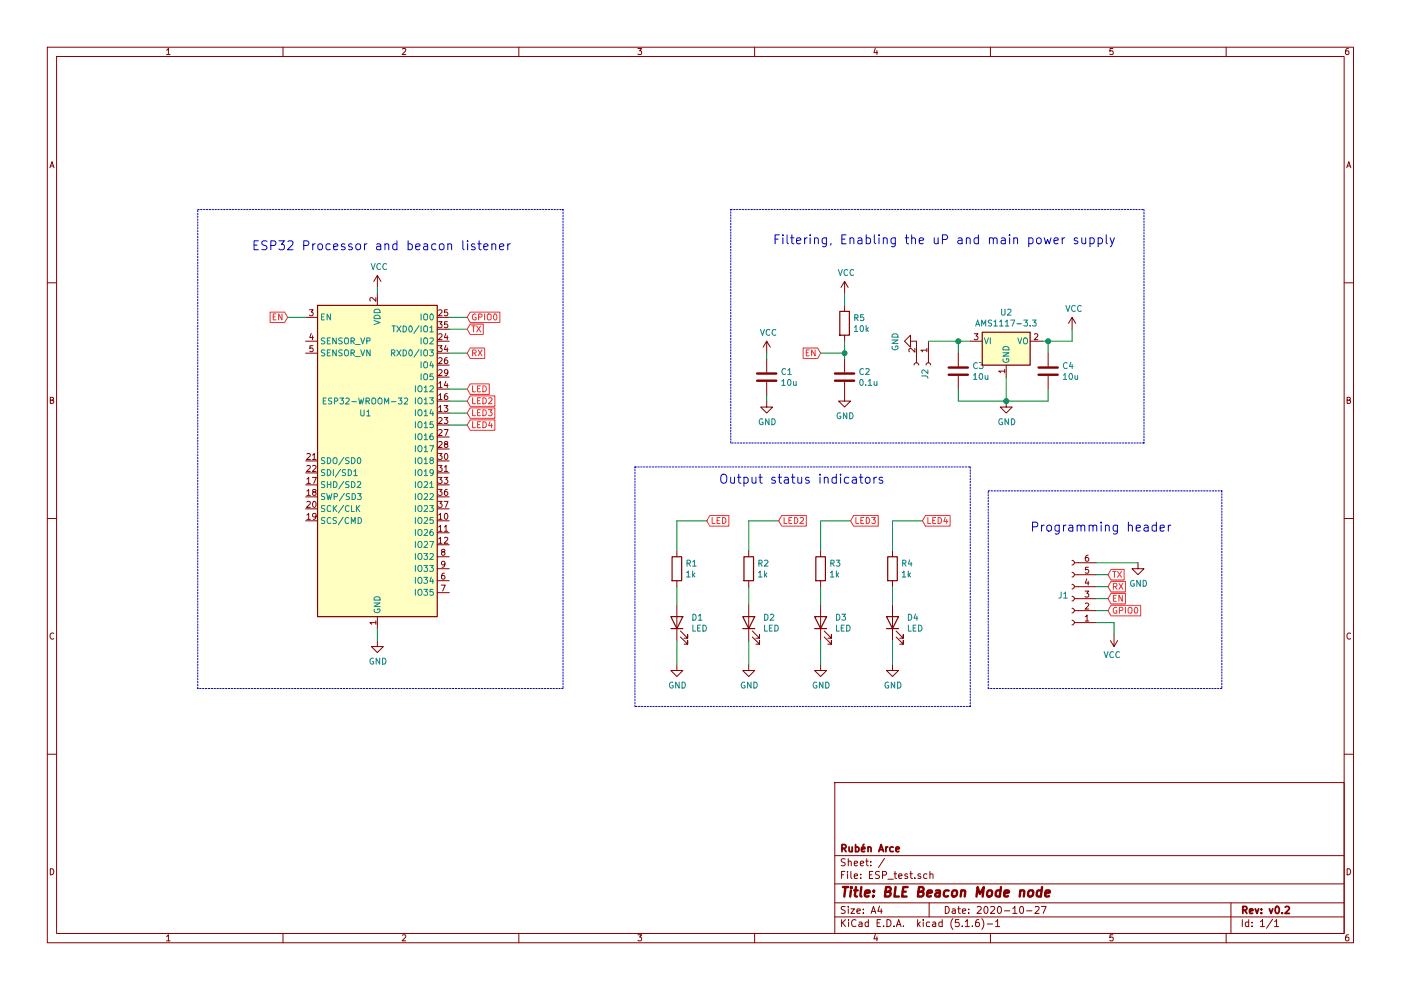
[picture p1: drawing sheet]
EESchema Schematic File Version 4
EELAYER 30 0
EELAYER END
$Descr A4 11693 8268
encoding utf-8
Sheet 1 1
Title "BLE Beacon Mode node "
Date "2020-10-27"
Rev "v0.2"
Comp "Rubén Arce"
Comment1 ""
Comment2 ""
Comment3 ""
Comment4 ""
$EndDescr
$Comp
L RF_Module:ESP32-WROOM-32 U1
U 1 1
P 3150 3850
F 0 "U1" H 3050 4250 50  0000 C CNN
F 1 "ESP32-WROOM-32" H 3050 4350 50  0000 C CNN
F 2 "RF_Module:ESP32-WROOM-32" H 3150 2350 50  0001 C CNN
F 3 "https://www.espressif.com/sites/default/files/documentation/esp32-wroom-32_datasheet_en.pdf" H 2850 3900 50  0001 C CNN
	1    3150 3850
	1    0    0    -1  
$EndComp
$Comp
L Connector:Conn_01x06_Female J1
U 1 1
P 8950 5000
F 0 "J1" H 8978 4976 50  0000 L CNN
F 1 "Conn_01x06_Female" H 8978 4885 50  0001 L CNN
F 2 "Connector_PinHeader_2.54mm:PinHeader_1x06_P2.54mm_Vertical" H 8950 5000 50  0001 C CNN
F 3 "~" H 8950 5000 50  0001 C CNN
	1    8950 5000
	-1   0    0    1   
$EndComp
Text GLabel 3900 2950 2    50   Input ~ 0
RX
Text GLabel 3900 2650 2    50   Input ~ 0
GPIO0
Text GLabel 3900 2750 2    50   Input ~ 0
TX
Wire Wire Line
	3900 2950 3750 2950
Wire Wire Line
	3750 2750 3900 2750
Wire Wire Line
	3900 2650 3750 2650
Text GLabel 9250 4900 2    50   Input ~ 0
RX
Text GLabel 9250 4800 2    50   Input ~ 0
TX
Text GLabel 9250 5100 2    50   Input ~ 0
GPIO0
Wire Wire Line
	9250 4800 9150 4800
Wire Wire Line
	9250 4900 9150 4900
$Comp
L power:VCC #PWR0101
U 1 1
P 3150 2400
F 0 "#PWR0101" H 3150 2250 50  0001 C CNN
F 1 "VCC" H 3165 2573 50  0000 C CNN
F 2 "" H 3150 2400 50  0001 C CNN
F 3 "" H 3150 2400 50  0001 C CNN
	1    3150 2400
	1    0    0    -1  
$EndComp
Wire Wire Line
	3150 2450 3150 2400
$Comp
L power:GND #PWR0102
U 1 1
P 3150 5350
F 0 "#PWR0102" H 3150 5100 50  0001 C CNN
F 1 "GND" H 3155 5177 50  0000 C CNN
F 2 "" H 3150 5350 50  0001 C CNN
F 3 "" H 3150 5350 50  0001 C CNN
	1    3150 5350
	1    0    0    -1  
$EndComp
Wire Wire Line
	3150 5350 3150 5250
Wire Wire Line
	9150 5000 9250 5000
Wire Wire Line
	9250 5100 9150 5100
$Comp
L power:VCC #PWR0103
U 1 1
P 9300 5300
F 0 "#PWR0103" H 9300 5150 50  0001 C CNN
F 1 "VCC" H 9315 5473 50  0000 C CNN
F 2 "" H 9300 5300 50  0001 C CNN
F 3 "" H 9300 5300 50  0001 C CNN
	1    9300 5300
	-1   0    0    1   
$EndComp
$Comp
L power:GND #PWR0104
U 1 1
P 9500 4700
F 0 "#PWR0104" H 9500 4450 50  0001 C CNN
F 1 "GND" H 9505 4527 50  0000 C CNN
F 2 "" H 9500 4700 50  0001 C CNN
F 3 "" H 9500 4700 50  0001 C CNN
	1    9500 4700
	1    0    0    -1  
$EndComp
Wire Wire Line
	9150 4700 9500 4700
$Comp
L Device:R R1
U 1 1
P 5650 4750
F 0 "R1" H 5720 4796 50  0000 L CNN
F 1 "1k" H 5720 4705 50  0000 L CNN
F 2 "Resistor_SMD:R_0805_2012Metric_Pad1.15x1.40mm_HandSolder" V 5580 4750 50  0001 C CNN
F 3 "~" H 5650 4750 50  0001 C CNN
	1    5650 4750
	1    0    0    -1  
$EndComp
$Comp
L power:GND #PWR0105
U 1 1
P 5650 5550
F 0 "#PWR0105" H 5650 5300 50  0001 C CNN
F 1 "GND" H 5655 5377 50  0000 C CNN
F 2 "" H 5650 5550 50  0001 C CNN
F 3 "" H 5650 5550 50  0001 C CNN
	1    5650 5550
	1    0    0    -1  
$EndComp
$Comp
L Device:LED D1
U 1 1
P 5650 5200
F 0 "D1" V 5689 5082 50  0000 R CNN
F 1 "LED" V 5598 5082 50  0000 R CNN
F 2 "LED_THT:LED_D3.0mm_Clear" H 5650 5200 50  0001 C CNN
F 3 "~" H 5650 5200 50  0001 C CNN
	1    5650 5200
	0    -1   -1   0   
$EndComp
Wire Wire Line
	5650 5350 5650 5550
Wire Wire Line
	5650 5050 5650 4900
Wire Wire Line
	5650 4600 5650 4350
Wire Wire Line
	5650 4350 5900 4350
Text GLabel 5900 4350 2    50   Input ~ 0
LED
Text GLabel 3900 3250 2    50   Input ~ 0
LED
Text GLabel 9250 5000 2    50   Input ~ 0
EN
Wire Wire Line
	9300 5300 9300 5200
Wire Wire Line
	9150 5200 9300 5200
Text GLabel 6850 2950 0    50   Input ~ 0
EN
$Comp
L power:VCC #PWR0106
U 1 1
P 6400 2950
F 0 "#PWR0106" H 6400 2800 50  0001 C CNN
F 1 "VCC" H 6415 3123 50  0000 C CNN
F 2 "" H 6400 2950 50  0001 C CNN
F 3 "" H 6400 2950 50  0001 C CNN
	1    6400 2950
	1    0    0    -1  
$EndComp
$Comp
L power:GND #PWR0107
U 1 1
P 6400 3350
F 0 "#PWR0107" H 6400 3100 50  0001 C CNN
F 1 "GND" H 6405 3177 50  0000 C CNN
F 2 "" H 6400 3350 50  0001 C CNN
F 3 "" H 6400 3350 50  0001 C CNN
	1    6400 3350
	1    0    0    -1  
$EndComp
$Comp
L Device:C C1
U 1 1
P 6400 3150
F 0 "C1" H 6515 3196 50  0000 L CNN
F 1 "10u" H 6515 3105 50  0000 L CNN
F 2 "Capacitor_SMD:C_0805_2012Metric_Pad1.15x1.40mm_HandSolder" H 6438 3000 50  0001 C CNN
F 3 "~" H 6400 3150 50  0001 C CNN
	1    6400 3150
	1    0    0    -1  
$EndComp
Wire Wire Line
	6400 3000 6400 2950
Wire Wire Line
	6400 3300 6400 3350
$Comp
L Device:R R2
U 1 1
P 6250 4750
F 0 "R2" H 6320 4796 50  0000 L CNN
F 1 "1k" H 6320 4705 50  0000 L CNN
F 2 "Resistor_SMD:R_0805_2012Metric_Pad1.15x1.40mm_HandSolder" V 6180 4750 50  0001 C CNN
F 3 "~" H 6250 4750 50  0001 C CNN
	1    6250 4750
	1    0    0    -1  
$EndComp
$Comp
L power:GND #PWR0108
U 1 1
P 6250 5550
F 0 "#PWR0108" H 6250 5300 50  0001 C CNN
F 1 "GND" H 6255 5377 50  0000 C CNN
F 2 "" H 6250 5550 50  0001 C CNN
F 3 "" H 6250 5550 50  0001 C CNN
	1    6250 5550
	1    0    0    -1  
$EndComp
$Comp
L Device:LED D2
U 1 1
P 6250 5200
F 0 "D2" V 6289 5082 50  0000 R CNN
F 1 "LED" V 6198 5082 50  0000 R CNN
F 2 "LED_THT:LED_D3.0mm_Clear" H 6250 5200 50  0001 C CNN
F 3 "~" H 6250 5200 50  0001 C CNN
	1    6250 5200
	0    -1   -1   0   
$EndComp
Wire Wire Line
	6250 5350 6250 5550
Wire Wire Line
	6250 5050 6250 4900
Wire Wire Line
	6250 4600 6250 4350
Wire Wire Line
	6250 4350 6500 4350
Text GLabel 6500 4350 2    50   Input ~ 0
LED2
Text GLabel 3900 3350 2    50   Input ~ 0
LED2
Text GLabel 3900 3450 2    50   Input ~ 0
LED3
Text GLabel 3900 3550 2    50   Input ~ 0
LED4
$Comp
L Device:R R3
U 1 1
P 6850 4750
F 0 "R3" H 6920 4796 50  0000 L CNN
F 1 "1k" H 6920 4705 50  0000 L CNN
F 2 "Resistor_SMD:R_0805_2012Metric_Pad1.15x1.40mm_HandSolder" V 6780 4750 50  0001 C CNN
F 3 "~" H 6850 4750 50  0001 C CNN
	1    6850 4750
	1    0    0    -1  
$EndComp
$Comp
L power:GND #PWR0109
U 1 1
P 6850 5550
F 0 "#PWR0109" H 6850 5300 50  0001 C CNN
F 1 "GND" H 6855 5377 50  0000 C CNN
F 2 "" H 6850 5550 50  0001 C CNN
F 3 "" H 6850 5550 50  0001 C CNN
	1    6850 5550
	1    0    0    -1  
$EndComp
$Comp
L Device:LED D3
U 1 1
P 6850 5200
F 0 "D3" V 6889 5082 50  0000 R CNN
F 1 "LED" V 6798 5082 50  0000 R CNN
F 2 "LED_THT:LED_D3.0mm_Clear" H 6850 5200 50  0001 C CNN
F 3 "~" H 6850 5200 50  0001 C CNN
	1    6850 5200
	0    -1   -1   0   
$EndComp
Wire Wire Line
	6850 5350 6850 5550
Wire Wire Line
	6850 5050 6850 4900
Wire Wire Line
	6850 4600 6850 4350
Wire Wire Line
	6850 4350 7100 4350
Text GLabel 7100 4350 2    50   Input ~ 0
LED3
$Comp
L Device:R R4
U 1 1
P 7450 4750
F 0 "R4" H 7520 4796 50  0000 L CNN
F 1 "1k" H 7520 4705 50  0000 L CNN
F 2 "Resistor_SMD:R_0805_2012Metric_Pad1.15x1.40mm_HandSolder" V 7380 4750 50  0001 C CNN
F 3 "~" H 7450 4750 50  0001 C CNN
	1    7450 4750
	1    0    0    -1  
$EndComp
$Comp
L power:GND #PWR0110
U 1 1
P 7450 5550
F 0 "#PWR0110" H 7450 5300 50  0001 C CNN
F 1 "GND" H 7455 5377 50  0000 C CNN
F 2 "" H 7450 5550 50  0001 C CNN
F 3 "" H 7450 5550 50  0001 C CNN
	1    7450 5550
	1    0    0    -1  
$EndComp
$Comp
L Device:LED D4
U 1 1
P 7450 5200
F 0 "D4" V 7489 5082 50  0000 R CNN
F 1 "LED" V 7398 5082 50  0000 R CNN
F 2 "LED_THT:LED_D3.0mm_Clear" H 7450 5200 50  0001 C CNN
F 3 "~" H 7450 5200 50  0001 C CNN
	1    7450 5200
	0    -1   -1   0   
$EndComp
Wire Wire Line
	7450 5350 7450 5550
Wire Wire Line
	7450 5050 7450 4900
Wire Wire Line
	7450 4600 7450 4350
Wire Wire Line
	7450 4350 7700 4350
Text GLabel 7700 4350 2    50   Input ~ 0
LED4
$Comp
L Connector:Conn_01x02_Female J2
U 1 1
P 7750 3050
F 0 "J2" H 7778 3026 50  0000 L CNN
F 1 "Conn_01x02_Female" H 7778 2935 50  0001 L CNN
F 2 "Connector_PinHeader_2.54mm:PinHeader_1x02_P2.54mm_Vertical" H 7750 3050 50  0001 C CNN
F 3 "~" H 7750 3050 50  0001 C CNN
	1    7750 3050
	0    1    1    0   
$EndComp
$Comp
L power:VCC #PWR0111
U 1 1
P 8950 2750
F 0 "#PWR0111" H 8950 2600 50  0001 C CNN
F 1 "VCC" H 8965 2923 50  0000 C CNN
F 2 "" H 8950 2750 50  0001 C CNN
F 3 "" H 8950 2750 50  0001 C CNN
	1    8950 2750
	1    0    0    -1  
$EndComp
$Comp
L power:GND #PWR0112
U 1 1
P 7650 2850
F 0 "#PWR0112" H 7650 2600 50  0001 C CNN
F 1 "GND" H 7655 2677 50  0000 C CNN
F 2 "" H 7650 2850 50  0001 C CNN
F 3 "" H 7650 2850 50  0001 C CNN
	1    7650 2850
	0    1    1    0   
$EndComp
$Comp
L Device:C C2
U 1 1
P 7050 3150
F 0 "C2" H 7165 3196 50  0000 L CNN
F 1 "0.1u" H 7165 3105 50  0000 L CNN
F 2 "Capacitor_SMD:C_0805_2012Metric_Pad1.15x1.40mm_HandSolder" H 7088 3000 50  0001 C CNN
F 3 "~" H 7050 3150 50  0001 C CNN
	1    7050 3150
	1    0    0    -1  
$EndComp
$Comp
L power:VCC #PWR0113
U 1 1
P 7050 2450
F 0 "#PWR0113" H 7050 2300 50  0001 C CNN
F 1 "VCC" H 7065 2623 50  0000 C CNN
F 2 "" H 7050 2450 50  0001 C CNN
F 3 "" H 7050 2450 50  0001 C CNN
	1    7050 2450
	1    0    0    -1  
$EndComp
$Comp
L power:GND #PWR0114
U 1 1
P 7050 3300
F 0 "#PWR0114" H 7050 3050 50  0001 C CNN
F 1 "GND" H 7055 3127 50  0000 C CNN
F 2 "" H 7050 3300 50  0001 C CNN
F 3 "" H 7050 3300 50  0001 C CNN
	1    7050 3300
	1    0    0    -1  
$EndComp
$Comp
L Device:R R5
U 1 1
P 7050 2700
F 0 "R5" H 7120 2746 50  0000 L CNN
F 1 "10k" H 7120 2655 50  0000 L CNN
F 2 "Resistor_SMD:R_0805_2012Metric_Pad1.15x1.40mm_HandSolder" V 6980 2700 50  0001 C CNN
F 3 "~" H 7050 2700 50  0001 C CNN
	1    7050 2700
	1    0    0    -1  
$EndComp
Wire Wire Line
	7050 2450 7050 2550
Wire Wire Line
	7050 2850 7050 2950
Wire Wire Line
	6850 2950 7050 2950
Connection ~ 7050 2950
Wire Wire Line
	7050 2950 7050 3000
Text GLabel 2400 2650 0    50   Input ~ 0
EN
$Comp
L Regulator_Linear:AMS1117-3.3 U2
U 1 1
P 8400 2850
F 0 "U2" H 8400 3092 50  0000 C CNN
F 1 "AMS1117-3.3" H 8400 3001 50  0000 C CNN
F 2 "Package_TO_SOT_SMD:SOT-223-3_TabPin2" H 8400 3050 50  0001 C CNN
F 3 "http://www.advanced-monolithic.com/pdf/ds1117.pdf" H 8500 2600 50  0001 C CNN
	1    8400 2850
	1    0    0    -1  
$EndComp
Wire Wire Line
	7750 2850 8000 2850
Wire Wire Line
	8700 2850 8750 2850
Wire Wire Line
	8950 2850 8950 2750
$Comp
L Device:C C3
U 1 1
P 8000 3100
F 0 "C3" H 8115 3146 50  0000 L CNN
F 1 "10u" H 8115 3055 50  0000 L CNN
F 2 "Capacitor_SMD:C_0805_2012Metric_Pad1.15x1.40mm_HandSolder" H 8038 2950 50  0001 C CNN
F 3 "~" H 8000 3100 50  0001 C CNN
	1    8000 3100
	1    0    0    -1  
$EndComp
$Comp
L Device:C C4
U 1 1
P 8750 3100
F 0 "C4" H 8865 3146 50  0000 L CNN
F 1 "10u" H 8865 3055 50  0000 L CNN
F 2 "Capacitor_SMD:C_0805_2012Metric_Pad1.15x1.40mm_HandSolder" H 8788 2950 50  0001 C CNN
F 3 "~" H 8750 3100 50  0001 C CNN
	1    8750 3100
	1    0    0    -1  
$EndComp
Wire Wire Line
	8000 2850 8000 2950
Connection ~ 8000 2850
Wire Wire Line
	8000 2850 8100 2850
Wire Wire Line
	8750 2850 8750 2950
Connection ~ 8750 2850
Wire Wire Line
	8750 2850 8950 2850
Wire Wire Line
	8000 3250 8000 3350
Wire Wire Line
	8000 3350 8400 3350
Wire Wire Line
	8750 3350 8750 3250
Wire Wire Line
	8400 3150 8400 3350
Connection ~ 8400 3350
Wire Wire Line
	8400 3350 8750 3350
$Comp
L power:GND #PWR0115
U 1 1
P 8400 3350
F 0 "#PWR0115" H 8400 3100 50  0001 C CNN
F 1 "GND" H 8405 3177 50  0000 C CNN
F 2 "" H 8400 3350 50  0001 C CNN
F 3 "" H 8400 3350 50  0001 C CNN
	1    8400 3350
	1    0    0    -1  
$EndComp
Wire Wire Line
	3750 3250 3900 3250
Wire Wire Line
	3900 3350 3750 3350
Wire Wire Line
	3750 3450 3900 3450
Wire Wire Line
	3900 3550 3750 3550
Wire Wire Line
	2400 2650 2550 2650
Text Notes 2100 2100 0    75   ~ 0
ESP32 Processor and beacon listener
Text Notes 6450 2050 0    75   ~ 0
Filtering, Enabling the uP and main power supply\n
Wire Notes Line
	4700 1750 4700 5750
Wire Notes Line
	4700 5750 1650 5750
Wire Notes Line
	1650 5750 1650 1750
Wire Notes Line
	1650 1750 4700 1750
Wire Notes Line
	6100 1750 9550 1750
Wire Notes Line
	9550 1750 9550 3700
Wire Notes Line
	9550 3700 6100 3700
Wire Notes Line
	6100 3700 6100 1750
Wire Notes Line
	5300 3900 8100 3900
Wire Notes Line
	8100 3900 8100 5900
Wire Notes Line
	8100 5900 5300 5900
Wire Notes Line
	5300 5900 5300 3900
Text Notes 6000 4050 0    75   ~ 0
Output status indicators
Text Notes 8600 4450 0    75   ~ 0
Programming header\n
Wire Notes Line
	8250 4100 10200 4100
Wire Notes Line
	10200 4100 10200 5750
Wire Notes Line
	10200 5750 8250 5750
Wire Notes Line
	8250 5750 8250 4100
$EndSCHEMATC
